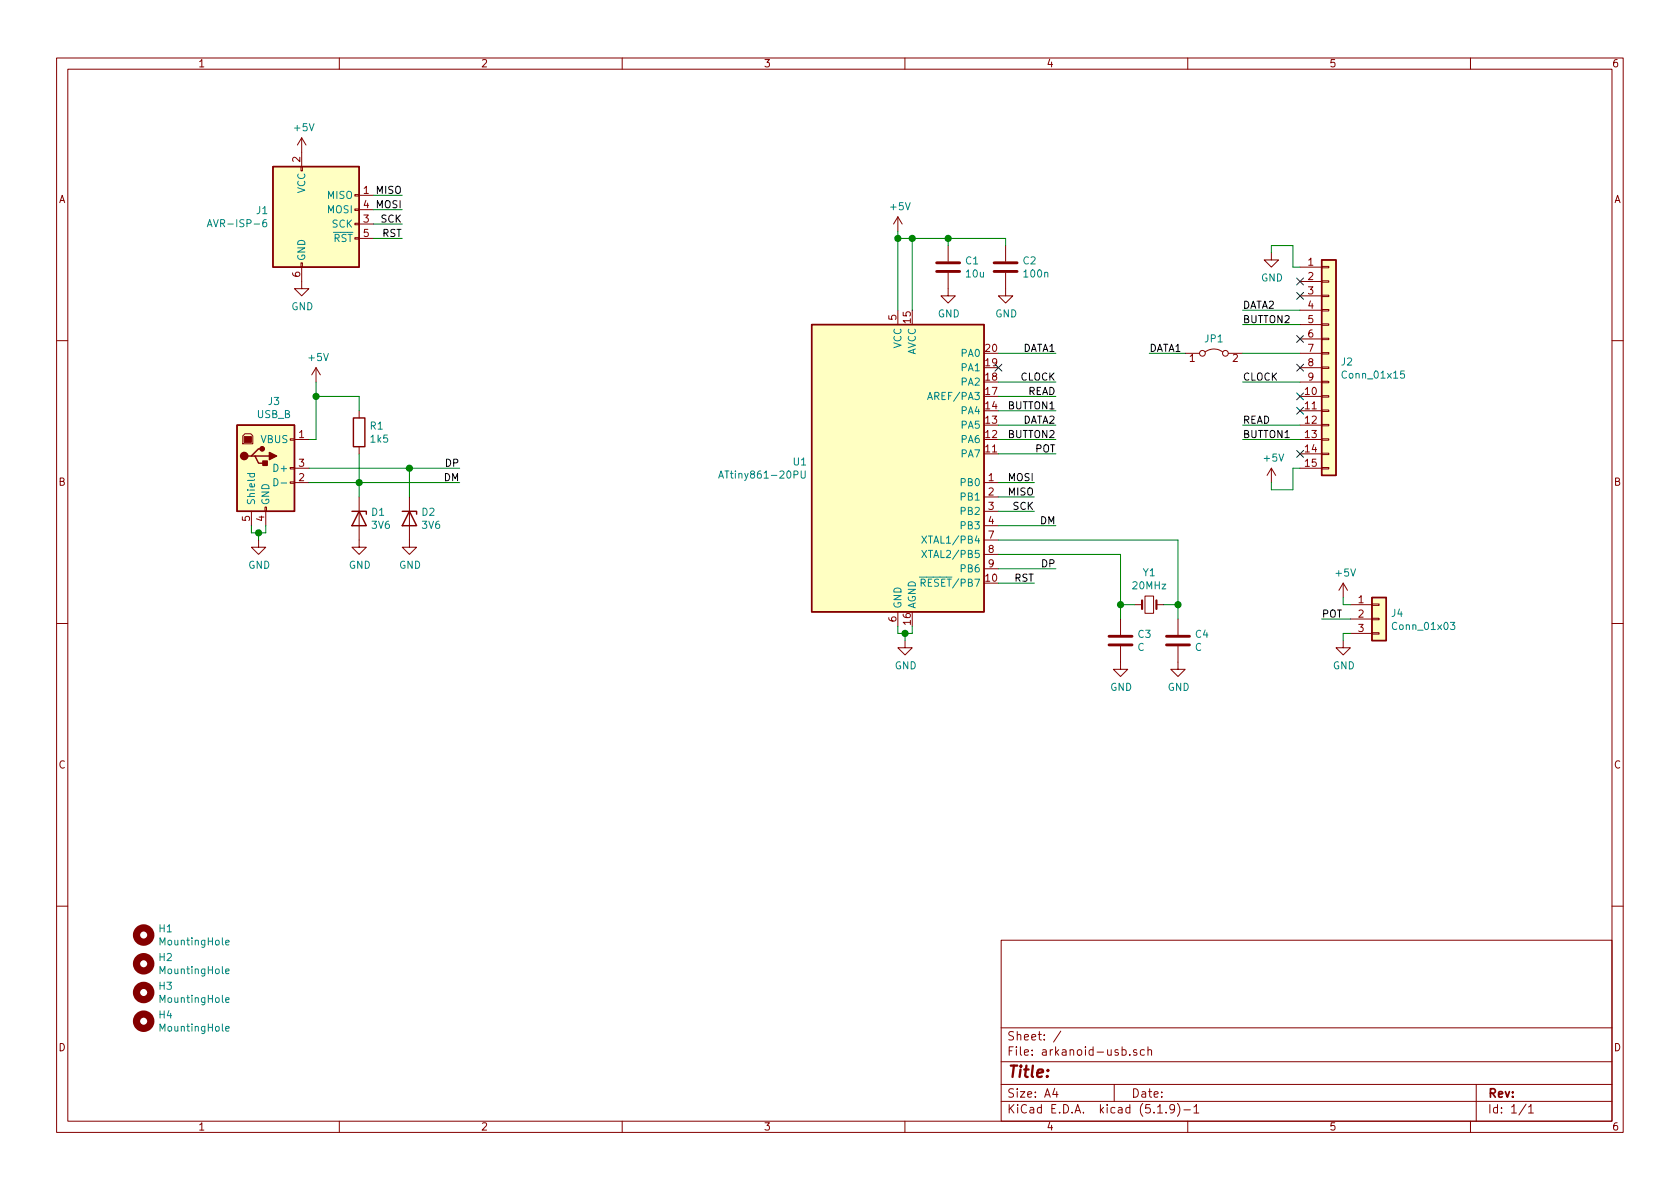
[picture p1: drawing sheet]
EESchema Schematic File Version 4
EELAYER 30 0
EELAYER END
$Descr A4 11693 8268
encoding utf-8
Sheet 1 1
Title ""
Date ""
Rev ""
Comp ""
Comment1 ""
Comment2 ""
Comment3 ""
Comment4 ""
$EndDescr
$Comp
L MCU_Microchip_ATtiny:ATtiny861-20PU U1
U 1 1
P 6250 3250
F 0 "U1" H 5621 3296 50  0000 R CNN
F 1 "ATtiny861-20PU" H 5621 3205 50  0000 R CNN
F 2 "Package_DIP:DIP-20_W7.62mm" H 6250 3250 50  0001 C CIN
F 3 "http://ww1.microchip.com/downloads/en/DeviceDoc/atmel-2588-8-bit-avr-microcontrollers-tinyavr-attiny261-attiny461-attiny861_datasheet.pdf" H 6250 3250 50  0001 C CNN
	1    6250 3250
	1    0    0    -1  
$EndComp
$Comp
L Connector:USB_B J3
U 1 1
P 1850 3250
F 0 "J3" H 1907 3717 50  0000 C CNN
F 1 "USB_B" H 1907 3626 50  0000 C CNN
F 2 "Connector_USB:USB_B_Lumberg_2411_02_Horizontal" H 2000 3200 50  0001 C CNN
F 3 " ~" H 2000 3200 50  0001 C CNN
	1    1850 3250
	1    0    0    -1  
$EndComp
$Comp
L Device:C C3
U 1 1
P 7800 4450
F 0 "C3" H 7915 4496 50  0000 L CNN
F 1 "C" H 7915 4405 50  0000 L CNN
F 2 "Capacitor_THT:C_Disc_D5.0mm_W2.5mm_P5.00mm" H 7838 4300 50  0001 C CNN
F 3 "~" H 7800 4450 50  0001 C CNN
	1    7800 4450
	1    0    0    -1  
$EndComp
$Comp
L Device:R R1
U 1 1
P 2500 3000
F 0 "R1" H 2570 3046 50  0000 L CNN
F 1 "1k5" H 2570 2955 50  0000 L CNN
F 2 "Resistor_THT:R_Axial_DIN0207_L6.3mm_D2.5mm_P10.16mm_Horizontal" V 2430 3000 50  0001 C CNN
F 3 "~" H 2500 3000 50  0001 C CNN
	1    2500 3000
	1    0    0    -1  
$EndComp
$Comp
L Device:D_Zener D1
U 1 1
P 2500 3600
F 0 "D1" V 2454 3680 50  0000 L CNN
F 1 "3V6" V 2545 3680 50  0000 L CNN
F 2 "Diode_THT:D_T-1_P5.08mm_Horizontal" H 2500 3600 50  0001 C CNN
F 3 "~" H 2500 3600 50  0001 C CNN
	1    2500 3600
	0    1    1    0   
$EndComp
$Comp
L power:+5V #PWR01
U 1 1
P 2100 1050
F 0 "#PWR01" H 2100 900 50  0001 C CNN
F 1 "+5V" H 2115 1223 50  0000 C CNN
F 2 "" H 2100 1050 50  0001 C CNN
F 3 "" H 2100 1050 50  0001 C CNN
	1    2100 1050
	1    0    0    -1  
$EndComp
$Comp
L power:GND #PWR013
U 1 1
P 6300 4450
F 0 "#PWR013" H 6300 4200 50  0001 C CNN
F 1 "GND" H 6305 4277 50  0000 C CNN
F 2 "" H 6300 4450 50  0001 C CNN
F 3 "" H 6300 4450 50  0001 C CNN
	1    6300 4450
	1    0    0    -1  
$EndComp
Wire Wire Line
	6250 4350 6250 4400
Wire Wire Line
	6250 4400 6300 4400
Wire Wire Line
	6300 4400 6300 4450
Wire Wire Line
	6300 4400 6350 4400
Wire Wire Line
	6350 4400 6350 4350
Connection ~ 6300 4400
$Comp
L Connector:AVR-ISP-6 J1
U 1 1
P 2200 1550
F 0 "J1" H 1871 1646 50  0000 R CNN
F 1 "AVR-ISP-6" H 1871 1555 50  0000 R CNN
F 2 "Connector_PinHeader_2.54mm:PinHeader_2x03_P2.54mm_Vertical" V 1950 1600 50  0001 C CNN
F 3 " ~" H 925 1000 50  0001 C CNN
	1    2200 1550
	1    0    0    -1  
$EndComp
Text Label 7200 3350 2    50   ~ 0
MOSI
Text Label 7200 3450 2    50   ~ 0
MISO
Text Label 7200 3550 2    50   ~ 0
SCK
Text Label 7200 4050 2    50   ~ 0
RST
Text Label 2800 1450 2    50   ~ 0
MOSI
Text Label 2800 1350 2    50   ~ 0
MISO
Text Label 2800 1550 2    50   ~ 0
SCK
Text Label 2800 1650 2    50   ~ 0
RST
Wire Wire Line
	6950 3350 7200 3350
Wire Wire Line
	6950 3450 7200 3450
Wire Wire Line
	6950 3550 7200 3550
Wire Wire Line
	6950 4050 7200 4050
$Comp
L power:GND #PWR04
U 1 1
P 2100 1950
F 0 "#PWR04" H 2100 1700 50  0001 C CNN
F 1 "GND" H 2105 1777 50  0000 C CNN
F 2 "" H 2100 1950 50  0001 C CNN
F 3 "" H 2100 1950 50  0001 C CNN
	1    2100 1950
	1    0    0    -1  
$EndComp
Wire Wire Line
	2600 1350 2800 1350
Wire Wire Line
	2600 1450 2800 1450
Wire Wire Line
	2600 1550 2800 1550
Wire Wire Line
	2600 1650 2800 1650
Text Label 7350 2450 2    50   ~ 0
DATA1
Text Label 7350 2650 2    50   ~ 0
CLOCK
Text Label 7350 2850 2    50   ~ 0
BUTTON1
Text Label 7350 2950 2    50   ~ 0
DATA2
Text Label 7350 3050 2    50   ~ 0
BUTTON2
Text Label 7350 2750 2    50   ~ 0
READ
Wire Wire Line
	6950 2450 7350 2450
Wire Wire Line
	6950 2650 7350 2650
Wire Wire Line
	6950 2750 7350 2750
Wire Wire Line
	6950 2850 7350 2850
Wire Wire Line
	6950 2950 7350 2950
Wire Wire Line
	6950 3050 7350 3050
$Comp
L Connector_Generic:Conn_01x03 J4
U 1 1
P 9600 4300
F 0 "J4" H 9680 4342 50  0000 L CNN
F 1 "Conn_01x03" H 9680 4251 50  0000 L CNN
F 2 "Connector_PinHeader_2.54mm:PinHeader_1x03_P2.54mm_Vertical" H 9600 4300 50  0001 C CNN
F 3 "~" H 9600 4300 50  0001 C CNN
	1    9600 4300
	1    0    0    -1  
$EndComp
Text Label 7350 3150 2    50   ~ 0
POT
Wire Wire Line
	7350 3150 6950 3150
NoConn ~ 6950 2550
$Comp
L power:GND #PWR09
U 1 1
P 1800 3750
F 0 "#PWR09" H 1800 3500 50  0001 C CNN
F 1 "GND" H 1805 3577 50  0000 C CNN
F 2 "" H 1800 3750 50  0001 C CNN
F 3 "" H 1800 3750 50  0001 C CNN
	1    1800 3750
	1    0    0    -1  
$EndComp
Wire Wire Line
	1750 3650 1750 3700
Wire Wire Line
	1750 3700 1800 3700
Wire Wire Line
	1800 3700 1800 3750
Wire Wire Line
	1800 3700 1850 3700
Wire Wire Line
	1850 3700 1850 3650
Connection ~ 1800 3700
Wire Wire Line
	2150 3050 2200 3050
Wire Wire Line
	2150 3350 2500 3350
Wire Wire Line
	2500 3350 2500 3450
Wire Wire Line
	2500 3350 2500 3150
Connection ~ 2500 3350
$Comp
L Device:D_Zener D2
U 1 1
P 2850 3600
F 0 "D2" V 2804 3680 50  0000 L CNN
F 1 "3V6" V 2895 3680 50  0000 L CNN
F 2 "Diode_THT:D_T-1_P5.08mm_Horizontal" H 2850 3600 50  0001 C CNN
F 3 "~" H 2850 3600 50  0001 C CNN
	1    2850 3600
	0    1    1    0   
$EndComp
Wire Wire Line
	2150 3250 2850 3250
Wire Wire Line
	2850 3250 2850 3450
$Comp
L power:+5V #PWR07
U 1 1
P 2200 2650
F 0 "#PWR07" H 2200 2500 50  0001 C CNN
F 1 "+5V" H 2215 2823 50  0000 C CNN
F 2 "" H 2200 2650 50  0001 C CNN
F 3 "" H 2200 2650 50  0001 C CNN
	1    2200 2650
	1    0    0    -1  
$EndComp
Wire Wire Line
	2200 2650 2200 2750
Wire Wire Line
	2500 2850 2500 2750
Wire Wire Line
	2500 2750 2200 2750
Connection ~ 2200 2750
Wire Wire Line
	2200 2750 2200 3050
Text Label 3200 3350 2    50   ~ 0
DM
Text Label 3200 3250 2    50   ~ 0
DP
Wire Wire Line
	2500 3350 3200 3350
Wire Wire Line
	3200 3250 2850 3250
Connection ~ 2850 3250
Text Label 7350 3950 2    50   ~ 0
DP
Text Label 7350 3650 2    50   ~ 0
DM
Wire Wire Line
	7350 3650 6950 3650
Wire Wire Line
	6950 3950 7350 3950
$Comp
L Device:Crystal_Small Y1
U 1 1
P 8000 4200
F 0 "Y1" H 8000 4425 50  0000 C CNN
F 1 "20MHz" H 8000 4334 50  0000 C CNN
F 2 "Crystal:Crystal_HC49-U_Vertical" H 8000 4200 50  0001 C CNN
F 3 "~" H 8000 4200 50  0001 C CNN
	1    8000 4200
	1    0    0    -1  
$EndComp
$Comp
L Device:C C4
U 1 1
P 8200 4450
F 0 "C4" H 8315 4496 50  0000 L CNN
F 1 "C" H 8315 4405 50  0000 L CNN
F 2 "Capacitor_THT:C_Disc_D5.0mm_W2.5mm_P5.00mm" H 8238 4300 50  0001 C CNN
F 3 "~" H 8200 4450 50  0001 C CNN
	1    8200 4450
	1    0    0    -1  
$EndComp
$Comp
L power:GND #PWR014
U 1 1
P 7800 4600
F 0 "#PWR014" H 7800 4350 50  0001 C CNN
F 1 "GND" H 7805 4427 50  0000 C CNN
F 2 "" H 7800 4600 50  0001 C CNN
F 3 "" H 7800 4600 50  0001 C CNN
	1    7800 4600
	1    0    0    -1  
$EndComp
$Comp
L power:GND #PWR015
U 1 1
P 8200 4600
F 0 "#PWR015" H 8200 4350 50  0001 C CNN
F 1 "GND" H 8205 4427 50  0000 C CNN
F 2 "" H 8200 4600 50  0001 C CNN
F 3 "" H 8200 4600 50  0001 C CNN
	1    8200 4600
	1    0    0    -1  
$EndComp
Wire Wire Line
	6950 3750 8200 3750
Wire Wire Line
	8200 3750 8200 4200
Wire Wire Line
	8100 4200 8200 4200
Connection ~ 8200 4200
Wire Wire Line
	8200 4200 8200 4300
Wire Wire Line
	6950 3850 7800 3850
Wire Wire Line
	7800 3850 7800 4200
Wire Wire Line
	7800 4200 7900 4200
Connection ~ 7800 4200
Wire Wire Line
	7800 4200 7800 4300
Text Label 9200 4300 0    50   ~ 0
POT
Wire Wire Line
	9200 4300 9400 4300
$Comp
L power:GND #PWR016
U 1 1
P 9350 4450
F 0 "#PWR016" H 9350 4200 50  0001 C CNN
F 1 "GND" H 9355 4277 50  0000 C CNN
F 2 "" H 9350 4450 50  0001 C CNN
F 3 "" H 9350 4450 50  0001 C CNN
	1    9350 4450
	1    0    0    -1  
$EndComp
$Comp
L power:+5V #PWR012
U 1 1
P 9350 4150
F 0 "#PWR012" H 9350 4000 50  0001 C CNN
F 1 "+5V" H 9365 4323 50  0000 C CNN
F 2 "" H 9350 4150 50  0001 C CNN
F 3 "" H 9350 4150 50  0001 C CNN
	1    9350 4150
	1    0    0    -1  
$EndComp
Wire Wire Line
	9400 4200 9350 4200
Wire Wire Line
	9350 4200 9350 4150
Wire Wire Line
	9400 4400 9350 4400
Wire Wire Line
	9350 4400 9350 4450
$Comp
L power:+5V #PWR02
U 1 1
P 6250 1600
F 0 "#PWR02" H 6250 1450 50  0001 C CNN
F 1 "+5V" H 6265 1773 50  0000 C CNN
F 2 "" H 6250 1600 50  0001 C CNN
F 3 "" H 6250 1600 50  0001 C CNN
	1    6250 1600
	1    0    0    -1  
$EndComp
$Comp
L power:GND #PWR010
U 1 1
P 2500 3750
F 0 "#PWR010" H 2500 3500 50  0001 C CNN
F 1 "GND" H 2505 3577 50  0000 C CNN
F 2 "" H 2500 3750 50  0001 C CNN
F 3 "" H 2500 3750 50  0001 C CNN
	1    2500 3750
	1    0    0    -1  
$EndComp
$Comp
L power:GND #PWR011
U 1 1
P 2850 3750
F 0 "#PWR011" H 2850 3500 50  0001 C CNN
F 1 "GND" H 2855 3577 50  0000 C CNN
F 2 "" H 2850 3750 50  0001 C CNN
F 3 "" H 2850 3750 50  0001 C CNN
	1    2850 3750
	1    0    0    -1  
$EndComp
$Comp
L Device:C C1
U 1 1
P 6600 1850
F 0 "C1" H 6715 1896 50  0000 L CNN
F 1 "10u" H 6715 1805 50  0000 L CNN
F 2 "Capacitor_THT:C_Radial_D6.3mm_H5.0mm_P2.50mm" H 6638 1700 50  0001 C CNN
F 3 "~" H 6600 1850 50  0001 C CNN
	1    6600 1850
	1    0    0    -1  
$EndComp
$Comp
L power:GND #PWR05
U 1 1
P 6600 2000
F 0 "#PWR05" H 6600 1750 50  0001 C CNN
F 1 "GND" H 6605 1827 50  0000 C CNN
F 2 "" H 6600 2000 50  0001 C CNN
F 3 "" H 6600 2000 50  0001 C CNN
	1    6600 2000
	1    0    0    -1  
$EndComp
Wire Wire Line
	6600 1700 6600 1650
Wire Wire Line
	6250 1600 6250 1650
Wire Wire Line
	6600 1650 6350 1650
Connection ~ 6250 1650
Wire Wire Line
	6250 1650 6250 2150
Wire Wire Line
	6350 2150 6350 1650
Connection ~ 6350 1650
Wire Wire Line
	6350 1650 6250 1650
$Comp
L Connector_Generic:Conn_01x15 J2
U 1 1
P 9250 2550
F 0 "J2" H 9330 2592 50  0000 L CNN
F 1 "Conn_01x15" H 9330 2501 50  0000 L CNN
F 2 "Connector_Dsub:DSUB-15_Male_EdgeMount_P2.77mm" H 9250 2550 50  0001 C CNN
F 3 "~" H 9250 2550 50  0001 C CNN
	1    9250 2550
	1    0    0    -1  
$EndComp
$Comp
L power:GND #PWR03
U 1 1
P 8850 1750
F 0 "#PWR03" H 8850 1500 50  0001 C CNN
F 1 "GND" H 8855 1577 50  0000 C CNN
F 2 "" H 8850 1750 50  0001 C CNN
F 3 "" H 8850 1750 50  0001 C CNN
	1    8850 1750
	1    0    0    -1  
$EndComp
$Comp
L power:+5V #PWR08
U 1 1
P 8850 3350
F 0 "#PWR08" H 8850 3200 50  0001 C CNN
F 1 "+5V" H 8865 3523 50  0000 C CNN
F 2 "" H 8850 3350 50  0001 C CNN
F 3 "" H 8850 3350 50  0001 C CNN
	1    8850 3350
	1    0    0    -1  
$EndComp
Text Label 8000 2450 0    50   ~ 0
DATA1
Text Label 8650 2150 0    50   ~ 0
DATA2
Text Label 8650 2250 0    50   ~ 0
BUTTON2
Text Label 8650 3050 0    50   ~ 0
BUTTON1
Text Label 8650 2950 0    50   ~ 0
READ
Text Label 8650 2650 0    50   ~ 0
CLOCK
Wire Wire Line
	8650 2150 9050 2150
Wire Wire Line
	8650 2250 9050 2250
Wire Wire Line
	8650 2450 9050 2450
Wire Wire Line
	9050 2650 8650 2650
Wire Wire Line
	8650 2950 9050 2950
Wire Wire Line
	9050 3050 8650 3050
Wire Wire Line
	8850 3350 8850 3400
Wire Wire Line
	8850 3400 9000 3400
Wire Wire Line
	9000 3400 9000 3250
Wire Wire Line
	9000 3250 9050 3250
Wire Wire Line
	8850 1750 8850 1700
Wire Wire Line
	8850 1700 9000 1700
Wire Wire Line
	9000 1700 9000 1850
Wire Wire Line
	9000 1850 9050 1850
NoConn ~ 9050 1950
NoConn ~ 9050 2050
NoConn ~ 9050 2350
NoConn ~ 9050 2550
NoConn ~ 9050 2750
NoConn ~ 9050 2850
NoConn ~ 9050 3150
$Comp
L Device:C C2
U 1 1
P 7000 1850
F 0 "C2" H 7115 1896 50  0000 L CNN
F 1 "100n" H 7115 1805 50  0000 L CNN
F 2 "Capacitor_THT:C_Disc_D5.0mm_W2.5mm_P5.00mm" H 7038 1700 50  0001 C CNN
F 3 "~" H 7000 1850 50  0001 C CNN
	1    7000 1850
	1    0    0    -1  
$EndComp
$Comp
L power:GND #PWR06
U 1 1
P 7000 2000
F 0 "#PWR06" H 7000 1750 50  0001 C CNN
F 1 "GND" H 7005 1827 50  0000 C CNN
F 2 "" H 7000 2000 50  0001 C CNN
F 3 "" H 7000 2000 50  0001 C CNN
	1    7000 2000
	1    0    0    -1  
$EndComp
Wire Wire Line
	6600 1650 7000 1650
Wire Wire Line
	7000 1650 7000 1700
Connection ~ 6600 1650
$Comp
L Mechanical:MountingHole H1
U 1 1
P 1000 6500
F 0 "H1" H 1100 6546 50  0000 L CNN
F 1 "MountingHole" H 1100 6455 50  0000 L CNN
F 2 "MountingHole:MountingHole_3.2mm_M3" H 1000 6500 50  0001 C CNN
F 3 "~" H 1000 6500 50  0001 C CNN
	1    1000 6500
	1    0    0    -1  
$EndComp
$Comp
L Mechanical:MountingHole H2
U 1 1
P 1000 6700
F 0 "H2" H 1100 6746 50  0000 L CNN
F 1 "MountingHole" H 1100 6655 50  0000 L CNN
F 2 "MountingHole:MountingHole_3.2mm_M3" H 1000 6700 50  0001 C CNN
F 3 "~" H 1000 6700 50  0001 C CNN
	1    1000 6700
	1    0    0    -1  
$EndComp
$Comp
L Mechanical:MountingHole H3
U 1 1
P 1000 6900
F 0 "H3" H 1100 6946 50  0000 L CNN
F 1 "MountingHole" H 1100 6855 50  0000 L CNN
F 2 "MountingHole:MountingHole_3.2mm_M3" H 1000 6900 50  0001 C CNN
F 3 "~" H 1000 6900 50  0001 C CNN
	1    1000 6900
	1    0    0    -1  
$EndComp
$Comp
L Mechanical:MountingHole H4
U 1 1
P 1000 7100
F 0 "H4" H 1100 7146 50  0000 L CNN
F 1 "MountingHole" H 1100 7055 50  0000 L CNN
F 2 "MountingHole:MountingHole_3.2mm_M3" H 1000 7100 50  0001 C CNN
F 3 "~" H 1000 7100 50  0001 C CNN
	1    1000 7100
	1    0    0    -1  
$EndComp
$Comp
L Jumper:Jumper_2_Bridged JP1
U 1 1
P 8450 2450
F 0 "JP1" H 8450 2553 50  0000 C CNN
F 1 "Jumper_2_Bridged" H 8450 2554 50  0001 C CNN
F 2 "Resistor_THT:R_Axial_DIN0207_L6.3mm_D2.5mm_P7.62mm_Horizontal" H 8450 2450 50  0001 C CNN
F 3 "~" H 8450 2450 50  0001 C CNN
	1    8450 2450
	1    0    0    -1  
$EndComp
Wire Wire Line
	8250 2450 8000 2450
$EndSCHEMATC
